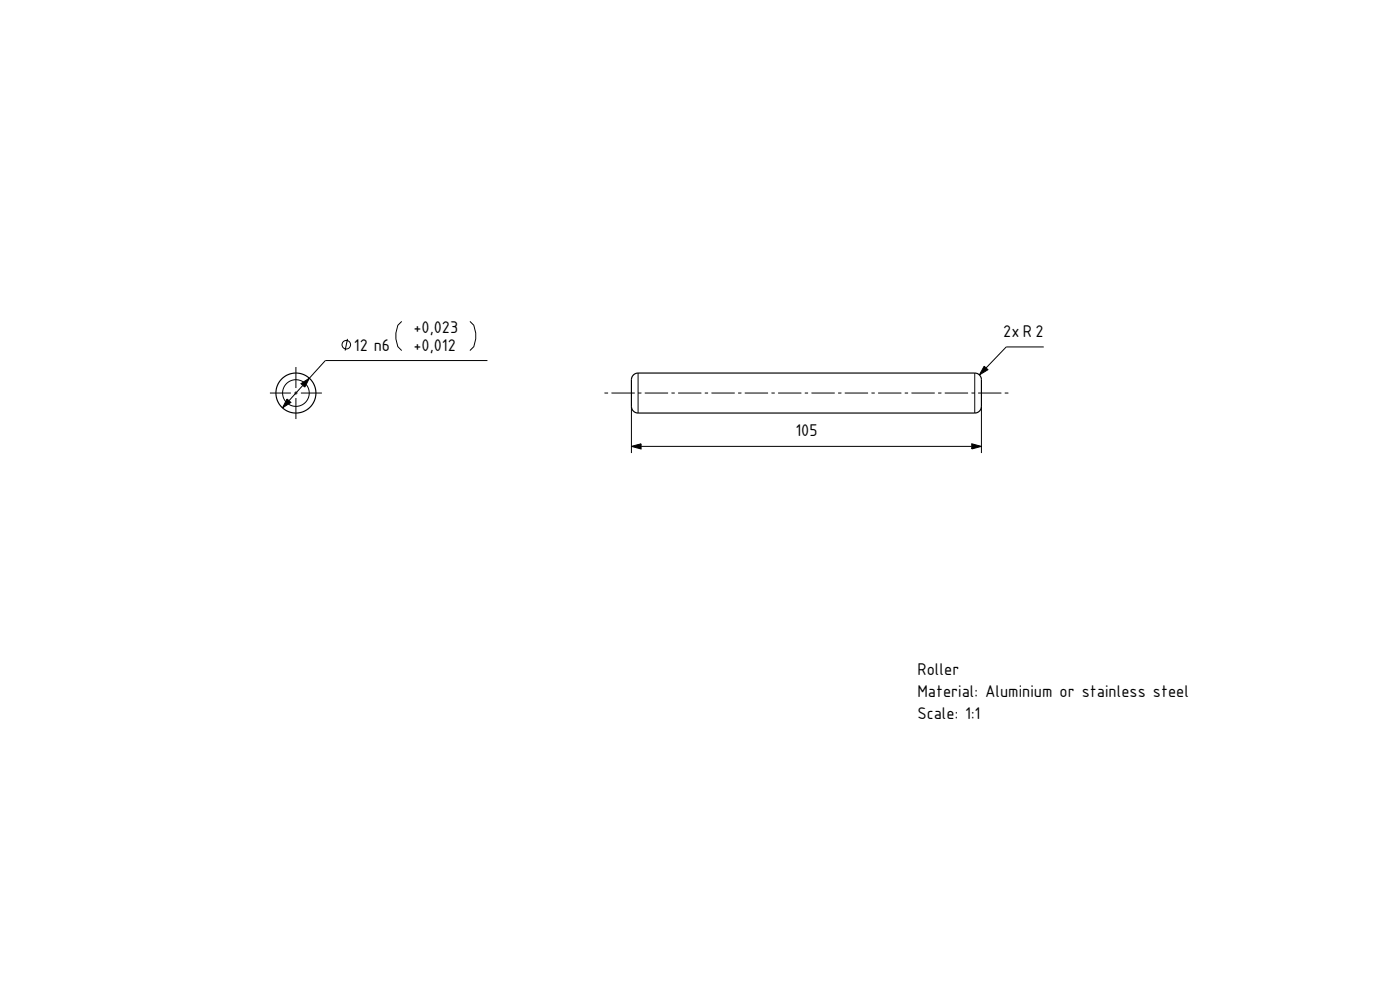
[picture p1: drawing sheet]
<svg xmlns="http://www.w3.org/2000/svg" width="420mm" height="297mm" viewBox="0 0 420 297" stroke-linecap="round" stroke-linejoin="round" font-family="sans-serif">
<g fill="none" stroke="#000" stroke-width=".3">
<path d="M120.5 96.4l-1.2 1.2-.5 2.3v1.8l.5 2.3 1.2 1.2M141 96.4l1.1 1.2 .6 2.3v1.8l-.6 2.3-1.1 1.2M81 117.9h6.3M86.1 119.7l1.2 1-2.6 1.7zM88.3 117.9h1M88.8 110.1v6.3M88.8 117.4v1M88.8 119.4v6.3M90.3 117.9h6.3M90.3 115.1l2.5-1.6-1.4 2.6zM90.9 115.6l-4.2 4.6M104.2 101.7l-.7 3.5"/>
<path d="M146.2 108.2h-48.6l-4.8 5.3M181.3 117.9h1.1M183.4 117.9h7M191.4 111.9v12M191.4 117.9h1M193.4 117.9h7M201.4 117.9h1M203.4 117.9h7M211.4 117.9h1M213.4 117.9h7M221.4 117.9h1M223.4 117.9h7"/>
<path d="M231.4 117.9h1M233.4 117.9h7M241.4 117.9h1M243.4 117.9h7M251.4 117.9h1M253.4 117.9h7M261.4 117.9h1M263.4 117.9h7M271.4 117.9h1M273.4 117.9h7M281.4 117.9h1M283.4 117.9h7"/>
<path d="M291.4 117.9h1M292.4 111.9v12M293.4 117.9h7M295.3 109.8l1.1 1.1-2.6 1.6zM301.4 117.9h1.1M313.1 104.1h-11.2l-6.1 6.3M189.4 133.9l2.9-.8v1.6zM189.4 121.9v14M192.3 133.9h99.2M291.5 133.1l2.9 .8-2.9 .8zM294.4 121.9v14"/>
<circle cx="88.8" cy="117.9" r="4"/>
<circle cx="103.9" cy="103.4" r="1.28"/>
</g>
<g fill="none" stroke="#000" stroke-width=".35">
<path d="M190.1 112.4l1.3-.5h101.2a2 2 0 0 1 1.8 2v8.2a2.01 2.01 0 0 1-2 1.8h-101.1a2.01 2.01 0 0 1-1.9-2v-8.1z"/>
<circle cx="88.8" cy="117.9" r="6"/>
</g>
<g fill="#000">
<path d="M86.1 119.7l1.2 1-2.6 1.7z" fill-rule="evenodd"/>
<path d="M90.3 115.1l2.5-1.6-1.4 2.6z" fill-rule="evenodd"/>
<path d="M295.3 109.8l1.1 1.1-2.6 1.6z" fill-rule="evenodd"/>
<path d="M189.4 133.9l2.9-.8v1.6z" fill-rule="evenodd"/>
<path d="M291.5 133.1l2.9 .8-2.9 .8z" fill-rule="evenodd"/>
</g>
<g font-size="4.9">
<text x="124" y="99.9">+0,023</text>
<text x="301" y="101.1">2x R 2</text>
<text x="106.2" y="105.2">12 n6</text>
<text x="124" y="105.2">+0,012</text>
<text x="238.6" y="130.9">105</text>
<text x="275.2" y="202.5">Roller</text>
<text x="275.2" y="209.1">Material: Aluminium or stainless steel</text>
<text x="275.2" y="215.8">Scale: 1:1</text>
</g>
</svg>
